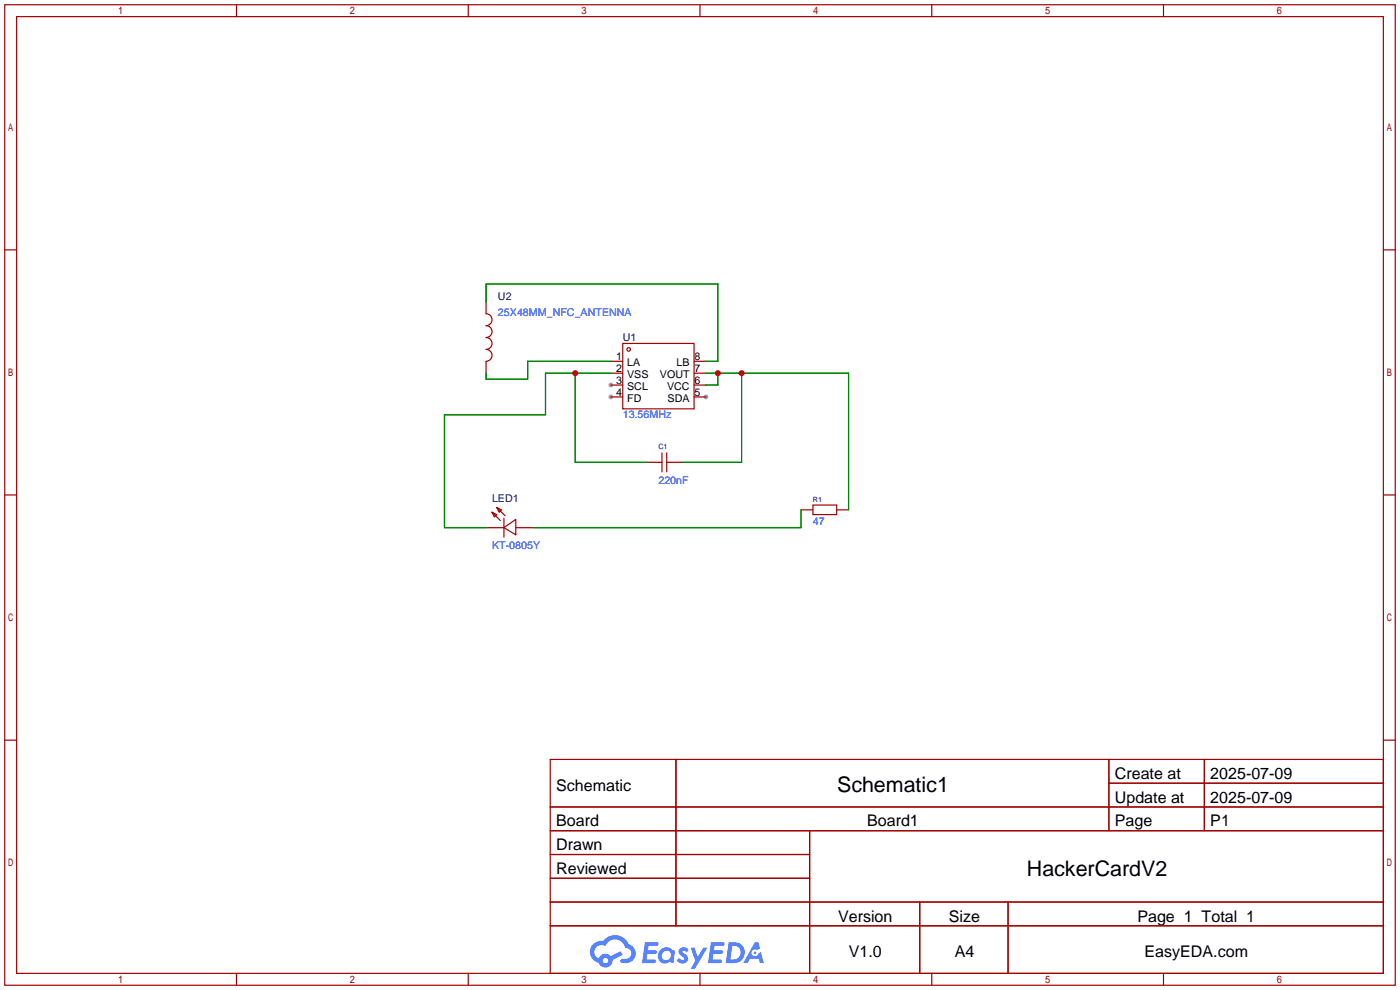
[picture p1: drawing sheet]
<svg xmlns="http://www.w3.org/2000/svg" width="299mm" height="212mm" viewBox="0 0 299 212" stroke-linecap="round" stroke-linejoin="round" font-family="sans-serif">
<g fill="#999">
<circle cx="150.9" cy="84.8" r=".51"/>
<circle cx="130.6" cy="84.8" r=".51"/>
<circle cx="130.6" cy="82.3" r=".51"/>
</g>
<g fill="none" stroke="#a10000" stroke-width=".25">
<path d="M1 1h297.2v209.6h-297.2zM3.6 3.6h292.1v204.4h-292.1zM50.5 1v2.6M100.1 1v2.6M149.6 1v2.6M199.1 1v2.6M248.7 1v2.6M1 53.4h2.6M295.7 53.4h2.5M1 105.8h2.6M295.7 105.8h2.5M1 158.2h2.6"/>
<path d="M295.7 158.2h2.5M117.6 162.3h178.1v45.7h-178.1zM117.6 172.5h178.1M117.6 177.5h178.1M144.5 162.3v35.6M173 177.5v30.5M237 162.3v15.2M237 167.4h58.7M257.4 162.3v15.2M117.6 182.6h55.4M117.6 192.8h178.1M117.6 187.7h55.4"/>
<path d="M117.6 197.9h178.1M196.6 192.8v15.2M215.4 192.8v15.2M50.5 208v2.6M100.1 208v2.6M149.6 208v2.6M199.1 208v2.6M248.7 208v2.6"/>
</g>
<g fill="#5487ff">
<path d="M145.3 202.7a1.3 1.3 0 0 1 1.9 .3l-.4 .6a.54 .54 0 0 0-.9-.2l.1 .2a1.34 1.34 0 0 1 .9 1.8 1.47 1.47 0 0 1-2.3-.1l.5-.6 .8 .5a.31 .31 0 0 0 .4-.3 .31 .31 0 0 0-.3-.4 1.12 1.12 0 0 1-.7-1.8z"/>
<path d="M147.6 202.5h.9l.6 2 1.2-2h.9l-2.7 4.6h-.9l1-1.7z"/>
<path d="M137.8 201.4h1.7a1.31 1.31 0 0 1 1.2 .2 .4 .4 0 0 1-.3 .5l-1.8 .1-.1 .9h1.6a.4 .4 0 0 1 .4 .4 .4 .4 0 0 1-.5 .4h-1.6l-.2 1.2h1.4a.46 .46 0 0 1 .5 0 .46 .46 0 0 1 .1 .5l-.4 .2h-2.6z"/>
<path d="M151.9 201.4h1.7a1.32 1.32 0 0 1 1.2 .2 .39 .39 0 0 1-.3 .5l-1.8 .1-.1 .9h1.6a.4 .4 0 0 1 .4 .4 .4 .4 0 0 1-.4 .4h-1.7l-.2 1.2h1.4a.46 .46 0 0 1 .5 0 .46 .46 0 0 1 .1 .5l-.4 .2h-2.6z"/>
<path d="M161.3 201.4h.8l.3 1.3-.6 .4a.75 .75 0 0 0-1.1 .3 .75 .75 0 0 0 .5 1 .75 .75 0 0 0 .9-.7l.5-.2 .6 2.3h-.8l-.3-.9h-1.8l-.5 .9h-1z"/>
<path d="M155.7 201.4l-.6 4.4h1.5a2.27 2.27 0 0 0 2.6-2.2 2.27 2.27 0 0 0-2.7-2.2zM156.5 202.1a1.5 1.5 0 0 1 1.8 1.6 1.5 1.5 0 0 1-1.9 1.4h-.3z"/>
<path d="M141.2 203a1.6 1.6 0 0 0-.3 2.3 1.6 1.6 0 0 0 2.3 .2l.7 .3 .3-2.4-.1-.3-.5-.1a1.58 1.58 0 0 0-2.4 0zM141.8 203.5a.98 .98 0 0 1 1.6 .4 .98 .98 0 0 1-1.1 1.3 .94 .94 0 0 1-.9-.7 .94 .94 0 0 1 .4-1z"/>
<path d="M126.8 201.8a2.37 2.37 0 0 0 1.1 4 1.54 1.54 0 0 0 1.8 1 1.54 1.54 0 0 0 1.2-1.6l2.2-1.1-.5-.8-2 1a1.57 1.57 0 0 0-2.7 .5 1.5 1.5 0 0 1-.7-2.1 1.5 1.5 0 0 1 2.2-.5 2.23 2.23 0 0 1 2.3-1.4 2.23 2.23 0 0 1 2 1.8 1.16 1.16 0 0 1 1.2 1.1 1.16 1.16 0 0 1-1.1 1.2h-.7a.47 .47 0 0 0-.5 .4 .47 .47 0 0 0 .4 .5 2.17 2.17 0 0 0 2.5-.9 2.17 2.17 0 0 0-.3-2.7l-.8-.4a3.2 3.2 0 0 0-5.5-.7l-1.1 .1zM128.8 205.3a.6 .6 0 0 1 1.2 0 .6 .6 0 0 1-1.2 0z"/>
<circle cx="161.4" cy="203.6" r=".28"/>
</g>
<g fill="none" stroke="#a10000" stroke-width=".25">
<path d="M103.9 64.5v2.6a1.27 1.27 0 0 1 1.3 1.2 1.27 1.27 0 0 1-1.3 1.3 1.27 1.27 0 0 1 1.3 1.3 1.27 1.27 0 0 1-1.3 1.2 1.27 1.27 0 0 1 1.3 1.3 1.27 1.27 0 0 1-1.3 1.3 1.27 1.27 0 0 1 1.3 1.2 1.27 1.27 0 0 1-1.3 1.3v2.6M130.6 77.2h2.5M130.6 79.8h2.5M133.1 73.4h15.2v14h-15.2zM148.3 77.2h2.6M148.3 79.8h2.6M130.6 82.3h2.5M130.6 84.8h2.5M138.2 98.8h3.3M141.5 96.8v4M142.5 96.8v4M142.5 98.8h3.3"/>
<path d="M148.3 82.3h2.6M148.3 84.8h2.6M103.9 112.8h3.8M105.2 109.5l1 .5-.5 .5zM105.2 109.5l1.7 1.8M106.2 108.5l1 .5-.5 .5zM106.2 108.5l1.7 1.7M107.7 112.8l2.5-1.8v3.3zM107.7 110.7v4.1M110.2 112.8h3.8M171.2 109h2.5M173.7 107.9h5.1v2.1h-5.1z"/>
<path d="M178.8 109h2.6"/>
<circle cx="134.4" cy="74.7" r=".38"/>
</g>
<path d="M103.9 64.5v-3.8h49.5v16.5h-2.5M122.9 79.8v19h15.3M130.6 79.8h-14v8.8h-21.6v24.2h8.9M130.6 77.2h-17.8v3.8h-8.9v-1.2M150.9 79.8h30.5v29.2M153.4 79.8v2.5h-2.5M158.5 79.8v19h-12.7M171.2 109v3.8h-57.2" fill="none" stroke="#008700" stroke-width=".25"/>
<g fill="#c00">
<circle cx="158.5" cy="79.8" r=".63"/>
<circle cx="153.4" cy="79.8" r=".63"/>
<circle cx="122.9" cy="79.8" r=".63"/>
</g>
<g font-size="4.6">
<text x="178.9" y="169.3">Schematic1</text>
<text x="219.5" y="187.1">HackerCardV2</text>
</g>
<g font-size="3.4">
<text x="238.3" y="166.5">Create at</text>
<text x="258.7" y="166.5">2025-07-09</text>
<text x="118.9" y="169">Schematic</text>
<text x="238.3" y="171.6">Update at</text>
<text x="258.7" y="171.6">2025-07-09</text>
<text x="118.9" y="176.6">Board</text>
<text x="185.3" y="176.6">Board1</text>
<text x="238.3" y="176.6">Page</text>
<text x="258.7" y="176.6">P1</text>
<text x="118.9" y="181.7">Drawn</text>
<text x="118.9" y="186.8">Reviewed</text>
<text x="179.1" y="197">Version</text>
<text x="202.8" y="197">Size</text>
<text x="243.1" y="197">Page 1 Total 1</text>
<text x="181.4" y="204.6">V1.0</text>
<text x="204" y="204.6">A4</text>
<text x="244.6" y="204.6">EasyEDA.com</text>
</g>
<g font-size="2.3" fill="#000080">
<text x="106.4" y="64">U2</text>
<text x="133.1" y="72.9">U1</text>
<text x="105.2" y="107.2">LED1</text>
</g>
<g font-size="2.3" fill="#00f">
<text x="106.4" y="67.6">25X48MM_NFC_ANTENNA</text>
<text x="133.1" y="89.4">13.56MHz</text>
<text x="140.7" y="103.4">220nF</text>
<text x="173.7" y="112.3">47</text>
<text x="105.2" y="117.4">KT-0805Y</text>
</g>
<g font-size="2.3">
<text x="131.7" y="77">1</text>
<text x="148.5" y="77">8</text>
<text x="131.7" y="82">3</text>
<text x="131.7" y="79.5">2</text>
<text x="134" y="83.3">SCL</text>
<text x="134" y="80.8">VSS</text>
<text x="134" y="78.2">LA</text>
<text x="141" y="80.8">VOUT</text>
<text x="142.6" y="83.3">VCC</text>
<text x="144.6" y="78.2">LB</text>
<text x="148.5" y="79.5">7</text>
<text x="148.5" y="82">6</text>
<text x="131.7" y="84.6">4</text>
<text x="134" y="85.9">FD</text>
<text x="142.7" y="85.9">SDA</text>
<text x="148.5" y="84.6">5</text>
</g>
<g font-size="1.5" fill="#000080">
<text x="140.7" y="95.9">C1</text>
<text x="173.7" y="107.4">R1</text>
</g>
</svg>
